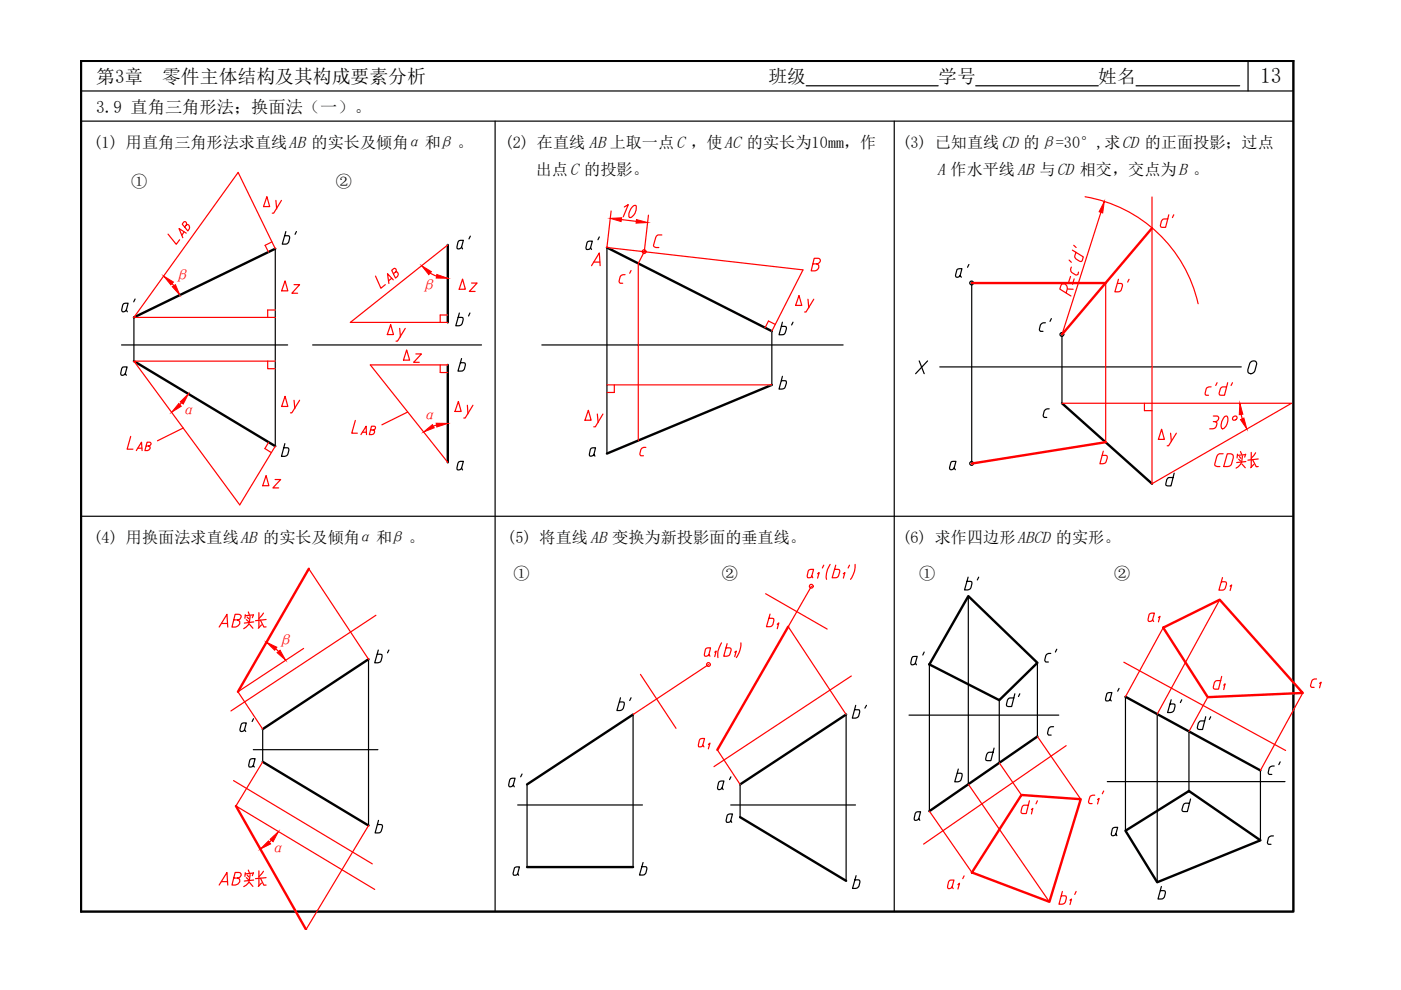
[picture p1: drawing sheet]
<svg xmlns="http://www.w3.org/2000/svg" width="297mm" height="210mm" viewBox="0 0 297 210" stroke-linecap="round" stroke-linejoin="round" font-family="sans-serif">
<!-- layer: 0 -->
<path d="M17.2 12.9h257v180.4h-257z" fill="none" stroke="#000" stroke-width=".51"/>
<path d="M17.2 19.3h257M170.9 18.2h28M206.9 18.2h26M240.9 18.2h21.9M264.6 12.9v6.4M17.2 25.7h257M105 25.7v167.6M189.6 25.7v167.6M17.2 109.5h257" fill="none" stroke="#000" stroke-width=".25"/>
<g fill="none" stroke="#000" stroke-width=".25">
<path d="M58.4 52.7v41.9M128.7 52.5v43.7M25.8 73.1h35.2M26.6 79.2l-.6 .4-.3-.1-.1-.4 .2-1 .2-.3h1l-.4 1.4 .2 .4M28.4 67.3v9.3M66.3 73.1h35.8M97.9 76l-.8 2.7 1-.1 .4-.3 .2-.9-.1-.4-1-.1M114.9 73.1h63.9M163.6 70.2v11.4M165.9 79.8l-.7 2.7 .9-.1a1.54 1.54 0 0 0 .6-1.6l-1-.1M194.9 76.5l1 2.7M196.7 76.5l-2.6 2.7"/>
<path d="M199.2 77.8h64M206 60v38.3M225.2 70.9v14.6M265.2 76.8a.7 .7 0 0 1 .8-.3 .7 .7 0 0 1 .4 .7l-.3 1.4a.75 .75 0 0 1-.9 .6 .75 .75 0 0 1-.6-.8zM60.4 94.1l-.7 2.7h.7l.5-.3a1.55 1.55 0 0 0 .3-1.5l-1-.1M97.9 99.3l-.6 .3h-.4l.2-1.4 .2-.3 .9-.1-.3 1.5 .2 .3M125.9 96.3l-.1 .3-.4 .1-.4-.1 .2-1.3 .2-.3 .9-.1-.4 1.4 .2 .4M202.3 99.2l-.3 .3a.41 .41 0 0 1-.5 .1 .41 .41 0 0 1-.2-.5l.5-1.2 .9-.1-.4 1.4 .3 .4M222.4 86.7a.94 .94 0 0 0-1 .5l-.2 1 .2 .3h.5M248.9 100.3l-.6 2.7h-.7l-.4-.1v-.2a1.71 1.71 0 0 1 .5-1.4l1-.1M78.1 139.8v35.2M205.3 126.4v39.9"/>
<path d="M53.7 158.9h26.4M55.7 154.6v6.9M134.2 151.5v32.3h-22.5v-17.5M179.4 151.5v35.3M192.7 151.6h31.8M197 140.9v31.1M210.8 158.6l-.7 2.7-1.1-.2a1.65 1.65 0 0 1 .4-1.4l.3-.2h.9M211.9 148.4v13.3M219.9 140.5v15.7M223.4 154.1a.86 .86 0 0 0-1.1 .4l-.2 1.1 .2 .3h.6M238.6 147.7v28.4M245.3 151.4v35.7"/>
<path d="M252.1 155.1v12.6M53.7 162.3l-.3 .3h-.6l-.1-.4 .2-1 .3-.3h.9l-.4 1.4 .2 .3M80.2 173.9l-.7 2.7h1a1.54 1.54 0 0 0 .5-1.7l-1-.1M109.8 170.7h26.4M154.9 174l-.3 .3h-.6v-.4l.2-.9 .2-.3 .9-.1-.4 1.4 .2 .4M154.9 170.7h26.5M156.9 166.3v7M194.8 173.6l-.5 .3-.4-.1 .1-1.3 .3-.3 .9-.1-.4 1.5 .2 .3M203.2 163.1l-.8 2.7 1-.1 .4-.4 .1-1.3-.9-.1M234.8 165.7h37.6M236.6 176.8l-.1 .3-.4 .1-.4-.1-.1-.3 .2-1 .3-.3 .9-.1-.4 1.4 .2 .4M252.4 169.4l-.7 2.7-.9-.1-.2-.4 .4-1.1 .4-.2h.8"/>
<path d="M267.2 163.4v14.8M270 177.2a1.01 1.01 0 0 0-1.1 .5l-.2 1 .2 .3h.6M109.8 185.2l-.3 .3a.43 .43 0 0 1-.5 .1 .43 .43 0 0 1-.2-.4l.3-1.2 .4-.2h.6l-.3 1.4 .2 .4M136.3 182.9l-.7 2.6h1l.3-.4 .2-.8v-.5h-1M181.5 185.7l-.8 2.7 1-.1 .4-.4 .2-.8-.1-.5-.9-.1M246.2 187.9l-.7 2.7h1l.4-.4 .2-.9-.1-.4-1-.1"/>
<circle cx="206" cy="98.3" r=".4"/>
</g>
<g fill="none" stroke="#f00" stroke-width=".25">
<path d="M57.6 51.3l-1.4 .7 .7 1.5M58.4 52.7l-7.9-16.1-22.1 30.7h30M91.2 57.9l1.4 .6M94.9 51.9l-20.6 16.5h20.6M125.4 56.3l1.7-2.7 .1 2.7M129.6 44.7l-.9 7.8 41.6 4.7-6.7 13M137.5 45.6l-.9 7.8-1.3 2.5v37.5M140.3 49.8h-.8l-.4 .3-.6 2 .1 .2 .5 .2h.6M172.4 56h.9a.63 .63 0 0 0 .6-.5 .63 .63 0 0 0-.2-.7h-1.1l-.6 2.6a1.29 1.29 0 0 0 1.6-.6v-.5l-.4-.3M226.7 55.1l.4 .5M227 58.6l-.4 1.2M227.1 56.6a1 1 0 0 0 .1 1.2l1 .5 .3-.1 .2-.5"/>
<path d="M227.4 53l2.3 1.5-.4 .9h-.2a1.73 1.73 0 0 1-1.2-.9l.2-1M227.7 52l.5 .5M227.7 59.1l-.3 1.2M230.1 41.7a29.6 29.6 0 0 1 23.9 22.7M233.4 45l-8.2 25.9M244.2 41.8v60.8l29.6-17.1h-48.6M36.5 60.1l.3 .4M56.8 76.6v1.6h1.6M58.4 65.7h-1.6v1.6M58.4 76.6h-30l22.4 30.4 7.6-12.4M93.3 77.4v1.6h1.6M94.9 66.8h-1.6v1.6"/>
<path d="M94.9 77.4h-16.4l16.4 20.6M162.9 68.1l-.7 1.4M226 62l.3-.8a.77 .77 0 0 0-.4-.9 .77 .77 0 0 0-1 .2l-.2 .8 2.4 1.5M226.4 61.3h1.1M234.4 60v33.8M38.5 85.4l-.4 .4M38.8 90.7l-5.4 2.8M57 93.8l-.8 1.3 1.3 .9M86.4 87.4l-5.4 2.7M92.5 90.1l-.6 .3M128.7 81.6h34.9M130.2 81.6v1.6h-1.5"/>
<path d="M136.9 94.9a.94 .94 0 0 0-1 .4l-.2 1 .2 .3h.5M233.9 95.7l-.7 2.6h.6l.6-.2 .4-1-.1-.5-1-.1M242.6 85.5v1.6h1.6M256.8 82a.94 .94 0 0 0-1.1 .5l-.1 1.2 .6 .1M258 81.1l-.2 .6M260.3 81.1l-.7 2.7h-1l-.1-.4 .4-1.2 .3-.2h.8M261.3 81.1l-.3 .6M174.7 119.8l-.3 .6M176 119.7a4.2 4.2 0 0 0-.8 3.1M177.2 119.8l-.8 2.7h1a1.51 1.51 0 0 0 .6-1.5l-.3-.3h-.7M180.1 119.8l-.3 .6M181.3 119.7a4.6 4.6 0 0 1-1 3.1"/>
<path d="M58.4 137.5l.6 .6M64.4 137.5l-14 9.2 5.3 7.9M65.5 120.6l12.6 19.2M79.7 130.5l-30.7 20.2M150.3 138.8l-.2 .2-.3 .1h-.4l.1-1.4 .3-.3h.9l-.4 1.4 .2 .3M151.5 138.3l.3-.3-.3 1.2M153 136.3l-.2 .4a3.8 3.8 0 0 0-.6 2.7M154.2 136.5l-.8 2.6h.7l.5-.2 .4-1-.1-.5h-.9M155.8 138.3l.3-.3-.3 1.2M157.1 136.3a5.1 5.1 0 0 1-1 3.1M162.3 125.9l13.1 7.5M163.3 130.2l-.8 2.7 1-.1 .2-.1a1.76 1.76 0 0 0 .3-1.5l-.9-.1"/>
<path d="M164.8 132.4l.3-.3-.3 1.2M172 124.3l-4.9 8.6 12.3 18.6M172.1 122.2l-.3 .3h-.6l-.1-.4 .3-1 .2-.3 .9-.1-.4 1.5 .2 .3M173.3 121.7l.4-.3-.4 1.2M178.8 121.7l.3-.3-.3 1.2M244.4 131.4l-.5 .4-.4-.1-.1-.4 .2-.9 .3-.3 .9-.1-.4 1.4 .2 .4M245.6 130.9l.3-.2-.3 1.2M246.6 133.1l-8 14.6M258.6 127.2l-13.3 24.2M259.2 122.5l-.8 2.6h1a1.51 1.51 0 0 0 .6-1.5l-.3-.3h-.7M260.8 124.3l.3-.3-.3 1.2M135.8 143l7.5 11.4"/>
<path d="M149 158l-.3 .3a.4 .4 0 0 1-.4 0 .4 .4 0 0 1-.2-.4l.3-1.1 .4-.2h.6l-.4 1.4 .3 .4M150.2 157.8l.3-.2-.3 1.2M150.2 140.9l-16 10.6M152.1 159l4.8 7.3M180.5 143.3l-29.1 19.2M219.9 156.2l9.2 13.2M226 158.1l-30.2 20.9M238.3 140.4l34.3 18.7M256.1 147.8l-4 7.3M259 143.4l-.7 2.7h-.7l-.4-.3a1.71 1.71 0 0 1 .6-1.4l1-.1M259.4 145.3l.3-.3-.3 1.2M276.2 146.9l-9 16.5"/>
<path d="M279.1 144a.85 .85 0 0 0-1 .4l-.2 1 .2 .3h.5M279.8 144.9l.3-.3-.3 1.2M49.5 165.5l29.4 17.7M55.7 161.5l-5.7 9.4 29.4 17.7M57.5 178.2l-.4 .4M78.1 175l-13.2 22.1M197 172l9.1 13M205.3 166.3l17.2 24.9M211.9 161.7l4.7 6.9M218.3 169.8l-.7 2.7h-.8l-.3-.3a1.71 1.71 0 0 1 .5-1.4l1-.1M218.7 171.6l.3-.2-.3 1.2M219.9 169.8l-.2 .6"/>
<path d="M232.1 168.6a.94 .94 0 0 0-1.1 .5l-.2 1 .2 .3h.5M232.7 169.5l.3-.2-.3 1.2M234 167.7l-.3 .6M201.9 188l-.6 .4-.3-.1-.1-.4 .2-.9 .2-.3 1-.1-.4 1.4 .2 .4M203.1 187.6l.3-.3-.3 1.2M204.4 185.7l-.3 .6M225.2 189l-.7 2.7h.7l.5-.2a1.55 1.55 0 0 0 .3-1.5l-1-.1M226.9 190.9l.3-.3-.3 1.2M228.2 189l-.3 .6"/>
<circle cx="136.6" cy="53.3" r=".4"/>
<circle cx="172" cy="124.3" r=".4"/>
<circle cx="150.2" cy="140.9" r=".4"/>
</g>
<g fill="none" stroke="#000" stroke-width=".51">
<path d="M58.4 52.7l-30 14.6M94.9 51.9v16.5M128.7 52.5l34.9 17.7M28.4 76.6l30 18M94.9 77.4v20.6M163.6 81.6l-34.9 14.6M225.2 85.5l19 17.1M78.1 139.8l-22.4 14.8M205.3 126.4l14.6 14.1-8 7.9-14.9-7.5zM134.2 151.5l-22.5 14.8M179.4 151.5l-22.5 14.8M219.9 156.2l-22.9 15.8"/>
<path d="M238.6 147.7l28.6 15.7M55.7 161.5l22.4 13.5M156.9 173.3l22.5 13.5M238.6 176.1l13.5-8.4 15.1 10.5-21.9 8.9zM111.7 183.8h22.5"/>
</g>
<path d="M206 98.3h.1" fill="none" stroke="#000" stroke-width=".21"/>
<g fill="#f00" stroke="#f00" stroke-width=".21">
<path d="M36.5 60.8l.7-.4 .9 2.2z"/>
<path d="M34.7 58.5l2.1 1.3-.6 .6z"/>
<path d="M37.9 85.5l.5 .6-2 1.3z"/>
<path d="M38.2 85.2l1.7-1.7-1.1 2.2z"/>
<path d="M92.5 89.7l2.4 .1-2.3 .7z"/>
<path d="M89.8 91.6l1.9-1.6 .4 .7z"/>
<path d="M89.4 56.3l2.1 1.3-.6 .6z"/>
<path d="M92.6 58.2l2.3 .8h-2.4z"/>
<path d="M234.1 42.7l-.3 2.5-.8-.3z"/>
<path d="M58.7 138.4l.7-.5 1.2 2.1z"/>
<path d="M56.5 136.2l2.2 1-.5 .7z"/>
<path d="M56.9 178.3l.5 .6-2.2 1.1z"/>
<path d="M57.3 178l1.7-1.7-1.1 2.2z"/>
</g>
<path d="M244.2 48.4l-19 22.5M206 60h28.4M234.4 93.8l-28.4 4.5M65.5 120.6l-15.1 26.1M167.1 132.9l-15 26.1M246.6 133.1l12-5.9 17.6 19.7-20.1 .9zM50 170.9l14.9 26.2M216.6 168.6l12.5 .8-6.6 21.8-16.4-6.2z" fill="none" stroke="#f00" stroke-width=".51"/>
<g font-size="7.1" fill="#f00">
<text x="55" y="46.6">Δy</text>
<text x="167.9" y="67.4">Δy</text>
<text x="81.1" y="73.7">Δy</text>
<text x="58.9" y="88.9">Δy</text>
<text x="95.6" y="90">Δy</text>
<text x="123.1" y="91.7">Δy</text>
<text x="244.8" y="95.6">Δy</text>
<text x="256.8" y="100.5">CD实长</text>
<text x="45.5" y="134.4">AB实长</text>
<text x="45.5" y="189.1">AB实长</text>
</g>
<g font-size="6.2" fill="#f00">
<text x="131.2" y="47.3">10</text>
<text x="58.9" y="63.5">Δz</text>
<text x="96.3" y="63.1">Δz</text>
<text x="240.6" y="63.1" transform="rotate(-90 240.6 63.1)">b'</text>
<text x="54.7" y="104.8">Δz</text>
</g>
<g font-size="6.2">
<text x="96" y="54">a'</text>
<text x="201.8" y="60">a'</text>
<text x="30" y="67.4" transform="rotate(-90 30 67.4)">a'</text>
<text x="164.4" y="72.3">b'</text>
<text x="203.6" y="126.3">b'</text>
<text x="78.7" y="141.8">b'</text>
<text x="197.2" y="142.2" transform="rotate(-90 197.2 142.2)">a'</text>
<text x="233.5" y="149.9">a'</text>
<text x="129.8" y="152">b'</text>
<text x="179.9" y="153.5">b'</text>
<text x="212.4" y="151">d'</text>
<text x="246.6" y="152.4">b'</text>
<text x="257.9" y="155.9" transform="rotate(-90 257.9 155.9)">d'</text>
<text x="50.1" y="156.3">a'</text>
<text x="151.3" y="168.6">a'</text>
</g>
<g font-size="5.7">
<text x="58.9" y="52.9">b'</text>
<text x="95.6" y="70.2">b'</text>
<text x="224" y="71.6" transform="rotate(-90 224 71.6)">c'</text>
<text x="220.5" y="141.5">c'</text>
<text x="106.9" y="167.9">a'</text>
<text x="272.7" y="165.5" transform="rotate(-90 272.7 165.5)">c'</text>
</g>
<g font-size="5.7" fill="#f00">
<text x="123.5" y="54">a'</text>
<text x="245.2" y="49.4">d'</text>
<text x="85.7" y="61.4" transform="rotate(-90 85.7 61.4)">AB</text>
<text x="135.1" y="61.4" transform="rotate(-90 135.1 61.4)">c'</text>
<text x="84.7" y="78">Δz</text>
<text x="255.8" y="92.1">30°</text>
</g>
<text font-size="5.3" fill="#f00" x="34.6" y="52.9">L</text>
<g font-size="4.9" fill="#f00">
<text x="75.5" y="93.5">AB</text>
<text x="27.9" y="96.7">AB</text>
</g>
<text font-size="4.6" x="267.2" y="17.6">13</text>
<g font-size="4">
<text x="20.4" y="17.6">第3章</text>
<text x="34.4" y="17.6">零件主体结构及其构成要素分析</text>
<text x="162.9" y="17.6">班级</text>
<text x="198.9" y="17.6">学号</text>
<text x="232.9" y="17.6">姓名</text>
</g>
<text font-size="3.7" x="20.4" y="23.9">3.9 直角三角形法；换面法（一）。</text>
<text font-size="3.5" x="198.7" y="37">A 作水平线AB 与CD 相交，交点为B 。</text>
<g font-size="3.5" fill="#f00">
<text x="36.8" y="59.5">β</text>
<text x="89.1" y="61.7">β</text>
<text x="38.2" y="88.2">α</text>
<text x="89.3" y="89.2">α</text>
<text x="58.7" y="137.1">β</text>
<text x="57.1" y="181.1">α</text>
</g>
<g font-size="3.4">
<text x="19.8" y="31.4">(1) 用直角三角形法求直线AB 的实长及倾角α和β 。</text>
<text x="107" y="31.4">(2) 在直线 AB 上取一点C ，使AC 的实长为10mm，作</text>
<text x="191.3" y="31.4">(3) 已知直线CD 的β=30°,求CD 的正面投影；过点</text>
<text x="27.8" y="39.6">①</text>
<text x="71.2" y="39.6">②</text>
<text x="113.6" y="37">出点C 的投影。</text>
<text x="19.8" y="115.2">(4) 用换面法求直线AB 的实长及倾角α 和β 。</text>
<text x="107.6" y="115.2">(5) 将直线AB 变换为新投影面的垂直线。</text>
<text x="191.3" y="115.2">(6) 求作四边形ABCD 的实形。</text>
<text x="108.9" y="122.8">①</text>
<text x="153.1" y="122.8">②</text>
<text x="194.9" y="122.8">①</text>
<text x="236.2" y="122.8">②</text>
</g>
</svg>
